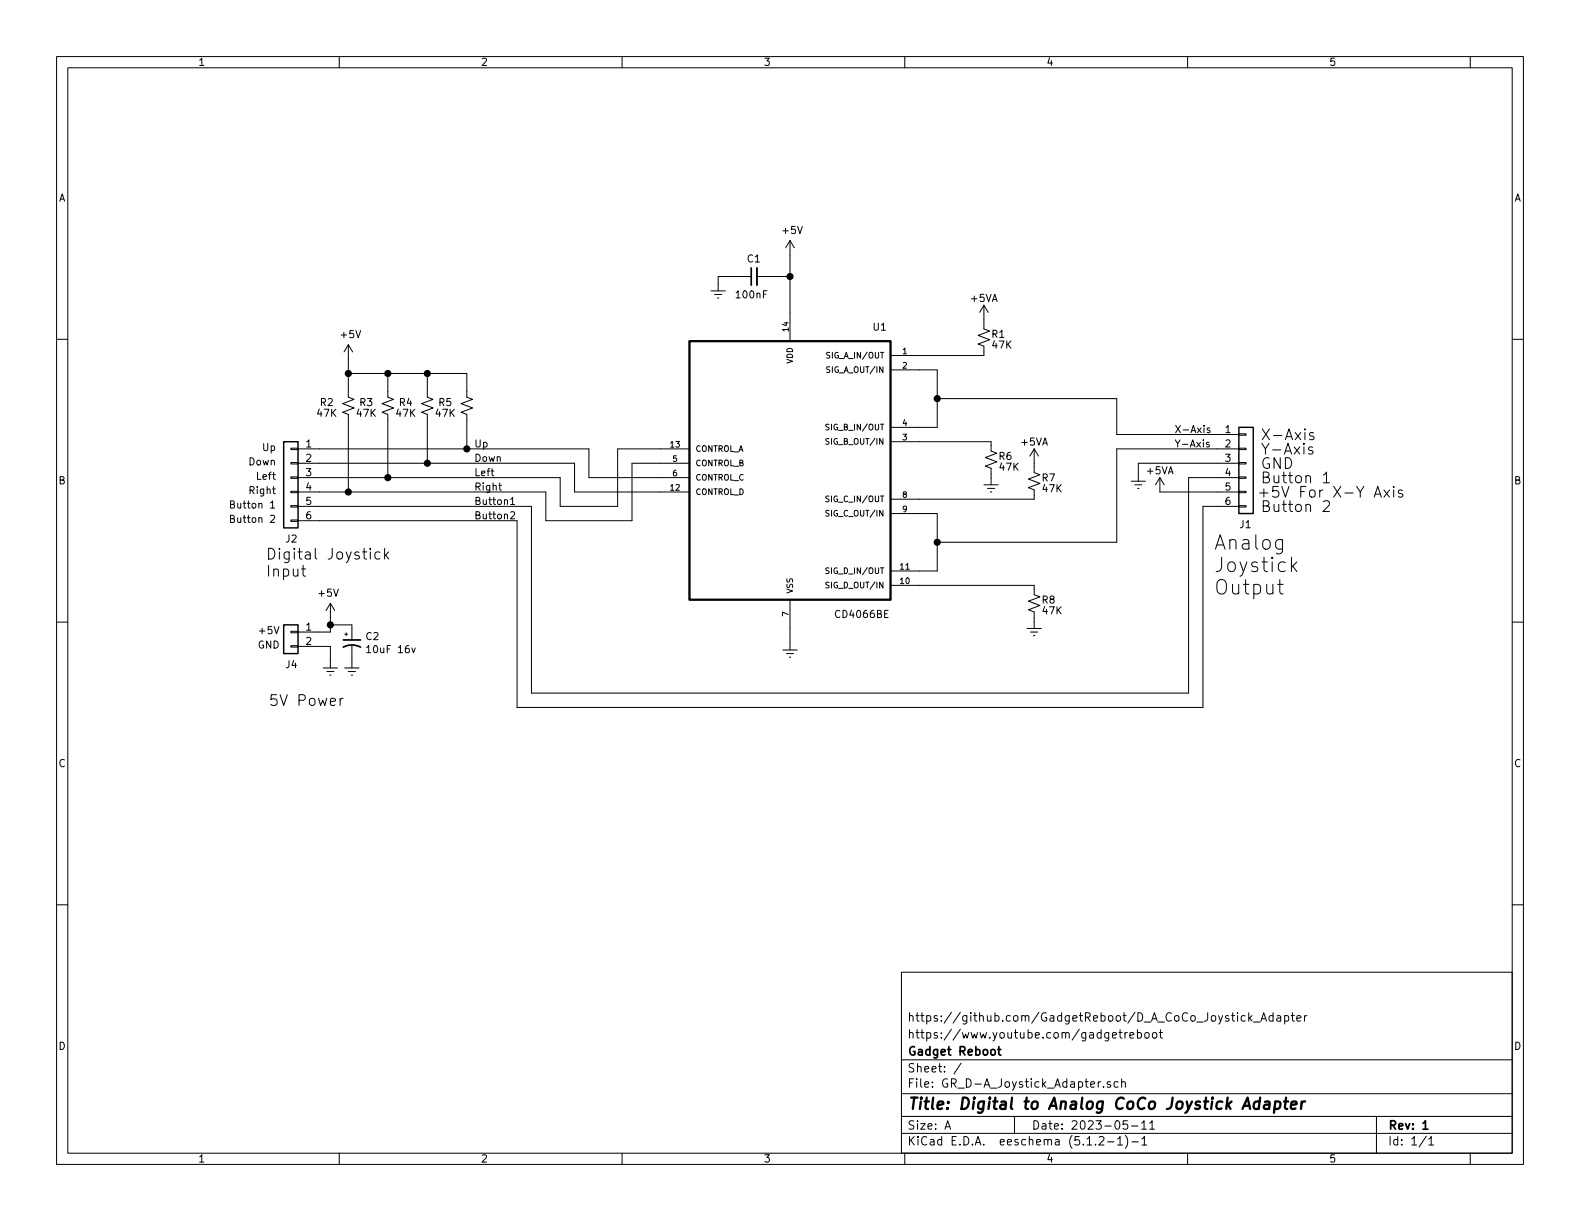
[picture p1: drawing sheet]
EESchema Schematic File Version 4
LIBS:GR_D-A_Joystick_Adapter-cache
EELAYER 29 0
EELAYER END
$Descr A 11000 8500
encoding utf-8
Sheet 1 1
Title "Digital to Analog CoCo Joystick Adapter"
Date "2023-05-11"
Rev "1"
Comp "Gadget Reboot"
Comment1 "https://www.youtube.com/gadgetreboot"
Comment2 "https://github.com/GadgetReboot/D_A_CoCo_Joystick_Adapter"
Comment3 ""
Comment4 ""
$EndDescr
$Comp
L Device:C_Small C1
U 1 1
P 5250 1925
F 0 "C1" V 5125 1875 50  0000 L CNN
F 1 "100nF" V 5375 1825 50  0000 L CNN
F 2 "Capacitor_THT:C_Disc_D3.8mm_W2.6mm_P2.50mm" H 5250 1925 50  0001 C CNN
F 3 "~" H 5250 1925 50  0001 C CNN
	1    5250 1925
	0    -1   1    0   
$EndComp
$Comp
L power:GNDREF #PWR02
U 1 1
P 5000 1975
F 0 "#PWR02" H 5000 1725 50  0001 C CNN
F 1 "GNDREF" H 5250 1700 50  0001 C CNN
F 2 "" H 5000 1975 50  0001 C CNN
F 3 "" H 5000 1975 50  0001 C CNN
	1    5000 1975
	1    0    0    -1  
$EndComp
Wire Wire Line
	5150 1925 5000 1925
Wire Wire Line
	5000 1925 5000 1975
$Comp
L Device:CP1_Small C2
U 1 1
P 2450 4475
F 0 "C2" H 2541 4521 50  0000 L CNN
F 1 "10uF 16v" H 2541 4430 50  0000 L CNN
F 2 "Capacitor_THT:CP_Radial_D5.0mm_P2.50mm" H 2450 4475 50  0001 C CNN
F 3 "~" H 2450 4475 50  0001 C CNN
	1    2450 4475
	1    0    0    -1  
$EndComp
$Comp
L power:GNDREF #PWR07
U 1 1
P 2450 4600
F 0 "#PWR07" H 2450 4350 50  0001 C CNN
F 1 "GNDREF" H 2700 4325 50  0001 C CNN
F 2 "" H 2450 4600 50  0001 C CNN
F 3 "" H 2450 4600 50  0001 C CNN
	1    2450 4600
	-1   0    0    -1  
$EndComp
Wire Wire Line
	2450 4575 2450 4600
Wire Wire Line
	2450 4375 2450 4350
Wire Wire Line
	2450 4350 2300 4350
$Comp
L Connector_Generic:Conn_01x02 J4
U 1 1
P 2025 4400
F 0 "J4" H 1975 4175 50  0000 L CNN
F 1 "Conn_01x02" H 2105 4301 50  0001 L CNN
F 2 "Connector_PinHeader_2.54mm:PinHeader_1x02_P2.54mm_Vertical" H 2025 4400 50  0001 C CNN
F 3 "~" H 2025 4400 50  0001 C CNN
	1    2025 4400
	-1   0    0    -1  
$EndComp
$Comp
L power:+5V #PWR012
U 1 1
P 2300 4300
F 0 "#PWR012" H 2300 4150 50  0001 C CNN
F 1 "+5V" H 2315 4473 50  0000 C CNN
F 2 "" H 2300 4300 50  0001 C CNN
F 3 "" H 2300 4300 50  0001 C CNN
	1    2300 4300
	-1   0    0    -1  
$EndComp
$Comp
L power:GNDREF #PWR013
U 1 1
P 2300 4600
F 0 "#PWR013" H 2300 4350 50  0001 C CNN
F 1 "GNDREF" H 2550 4325 50  0001 C CNN
F 2 "" H 2300 4600 50  0001 C CNN
F 3 "" H 2300 4600 50  0001 C CNN
	1    2300 4600
	1    0    0    -1  
$EndComp
Wire Wire Line
	2300 4300 2300 4350
Wire Wire Line
	2300 4400 2225 4400
Wire Wire Line
	2225 4500 2300 4500
Wire Wire Line
	2300 4500 2300 4600
Text Notes 2400 4925 2    75   ~ 0
5V Power
Text Notes 1950 4425 2    50   ~ 0
+5V
Text Notes 1950 4525 2    50   ~ 0
GND
$Comp
L power:+5V #PWR01
U 1 1
P 5500 1775
F 0 "#PWR01" H 5500 1625 50  0001 C CNN
F 1 "+5V" H 5515 1948 50  0000 C CNN
F 2 "" H 5500 1775 50  0001 C CNN
F 3 "" H 5500 1775 50  0001 C CNN
	1    5500 1775
	1    0    0    -1  
$EndComp
Wire Wire Line
	5500 1925 5350 1925
$Comp
L Device:R_Small_US R1
U 1 1
P 6850 2350
F 0 "R1" H 6950 2375 50  0000 C CNN
F 1 "47K" H 6975 2300 50  0000 C CNN
F 2 "Resistor_THT:R_Axial_DIN0309_L9.0mm_D3.2mm_P12.70mm_Horizontal" H 6850 2350 50  0001 C CNN
F 3 "~" H 6850 2350 50  0001 C CNN
	1    6850 2350
	1    0    0    -1  
$EndComp
Wire Wire Line
	5500 1775 5500 1925
Connection ~ 5500 1925
Wire Wire Line
	5500 1925 5500 2175
Wire Wire Line
	6400 2475 6850 2475
Wire Wire Line
	6850 2475 6850 2450
Wire Wire Line
	6850 2250 6850 2225
$Comp
L Device:R_Small_US R7
U 1 1
P 7200 3350
F 0 "R7" H 7300 3375 50  0000 C CNN
F 1 "47K" H 7325 3300 50  0000 C CNN
F 2 "Resistor_THT:R_Axial_DIN0309_L9.0mm_D3.2mm_P12.70mm_Horizontal" H 7200 3350 50  0001 C CNN
F 3 "~" H 7200 3350 50  0001 C CNN
	1    7200 3350
	1    0    0    -1  
$EndComp
$Comp
L Device:R_Small_US R8
U 1 1
P 7200 4200
F 0 "R8" H 7300 4225 50  0000 C CNN
F 1 "47K" H 7325 4150 50  0000 C CNN
F 2 "Resistor_THT:R_Axial_DIN0309_L9.0mm_D3.2mm_P12.70mm_Horizontal" H 7200 4200 50  0001 C CNN
F 3 "~" H 7200 4200 50  0001 C CNN
	1    7200 4200
	1    0    0    -1  
$EndComp
$Comp
L power:GNDREF #PWR010
U 1 1
P 7200 4325
F 0 "#PWR010" H 7200 4075 50  0001 C CNN
F 1 "GNDREF" H 7450 4050 50  0001 C CNN
F 2 "" H 7200 4325 50  0001 C CNN
F 3 "" H 7200 4325 50  0001 C CNN
	1    7200 4325
	1    0    0    -1  
$EndComp
Wire Wire Line
	7200 4075 7200 4100
Wire Wire Line
	7200 4325 7200 4300
Wire Wire Line
	7200 3475 7200 3450
Wire Wire Line
	7200 3250 7200 3225
$Comp
L Connector_Generic:Conn_01x06 J1
U 1 1
P 8675 3225
F 0 "J1" H 8625 2800 50  0000 L CNN
F 1 "Conn_01x06" H 8755 3126 50  0001 L CNN
F 2 "Connector_PinHeader_2.54mm:PinHeader_1x06_P2.54mm_Vertical" H 8675 3225 50  0001 C CNN
F 3 "~" H 8675 3225 50  0001 C CNN
	1    8675 3225
	1    0    0    -1  
$EndComp
Text Notes 8450 4150 0    100  ~ 0
Analog \nJoystick\nOutput
Text Notes 8775 3075 0    75   ~ 0
X-Axis
Text Notes 8775 3175 0    75   ~ 0
Y-Axis
Text Notes 8775 3275 0    75   ~ 0
GND
Text Notes 8775 3375 0    75   ~ 0
Button 1
Text Notes 8750 3475 0    75   ~ 0
+5V For X-Y Axis
Text Notes 8775 3575 0    75   ~ 0
Button 2\n
$Comp
L CD4066BE:CD4066BE U1
U 1 1
P 5500 3275
F 0 "U1" H 6125 4275 50  0000 C CNN
F 1 "CD4066BE" H 6000 2275 50  0000 C CNN
F 2 "Package_DIP:DIP-14_W7.62mm_Socket_LongPads" H 5500 3275 50  0001 L BNN
F 3 "" H 5500 3275 50  0001 L BNN
	1    5500 3275
	1    0    0    -1  
$EndComp
$Comp
L power:GNDREF #PWR011
U 1 1
P 5500 4475
F 0 "#PWR011" H 5500 4225 50  0001 C CNN
F 1 "GNDREF" H 5750 4200 50  0001 C CNN
F 2 "" H 5500 4475 50  0001 C CNN
F 3 "" H 5500 4475 50  0001 C CNN
	1    5500 4475
	1    0    0    -1  
$EndComp
Wire Wire Line
	5500 4375 5500 4475
Wire Wire Line
	6900 3325 6900 3300
Wire Wire Line
	6900 3075 6900 3100
Wire Wire Line
	6400 3075 6900 3075
$Comp
L power:GNDREF #PWR08
U 1 1
P 6900 3325
F 0 "#PWR08" H 6900 3075 50  0001 C CNN
F 1 "GNDREF" H 7150 3050 50  0001 C CNN
F 2 "" H 6900 3325 50  0001 C CNN
F 3 "" H 6900 3325 50  0001 C CNN
	1    6900 3325
	1    0    0    -1  
$EndComp
$Comp
L Device:R_Small_US R6
U 1 1
P 6900 3200
F 0 "R6" H 7000 3225 50  0000 C CNN
F 1 "47K" H 7025 3150 50  0000 C CNN
F 2 "Resistor_THT:R_Axial_DIN0309_L9.0mm_D3.2mm_P12.70mm_Horizontal" H 6900 3200 50  0001 C CNN
F 3 "~" H 6900 3200 50  0001 C CNN
	1    6900 3200
	1    0    0    -1  
$EndComp
Wire Wire Line
	6400 2975 6525 2975
Wire Wire Line
	6525 2975 6525 2775
Wire Wire Line
	6525 2575 6400 2575
Wire Wire Line
	6400 3475 7200 3475
Wire Wire Line
	6400 4075 7200 4075
Wire Wire Line
	6400 3975 6525 3975
Wire Wire Line
	6525 3975 6525 3775
Wire Wire Line
	6525 3575 6400 3575
Wire Wire Line
	8475 3025 7775 3025
Wire Wire Line
	7775 3025 7775 2775
Wire Wire Line
	7775 2775 6525 2775
Connection ~ 6525 2775
Wire Wire Line
	6525 2775 6525 2575
Wire Wire Line
	8475 3125 7775 3125
Wire Wire Line
	7775 3125 7775 3775
Wire Wire Line
	7775 3775 6525 3775
Connection ~ 6525 3775
Wire Wire Line
	6525 3775 6525 3575
$Comp
L power:GNDREF #PWR06
U 1 1
P 7925 3300
F 0 "#PWR06" H 7925 3050 50  0001 C CNN
F 1 "GNDREF" H 8175 3025 50  0001 C CNN
F 2 "" H 7925 3300 50  0001 C CNN
F 3 "" H 7925 3300 50  0001 C CNN
	1    7925 3300
	1    0    0    -1  
$EndComp
Wire Wire Line
	8475 3225 7925 3225
Wire Wire Line
	7925 3225 7925 3300
Text Label 8175 3025 0    50   ~ 0
X-Axis
Text Label 8175 3125 0    50   ~ 0
Y-Axis
$Comp
L power:+5VA #PWR09
U 1 1
P 8075 3425
F 0 "#PWR09" H 8075 3275 50  0001 C CNN
F 1 "+5VA" H 8075 3575 50  0000 C CNN
F 2 "" H 8075 3425 50  0001 C CNN
F 3 "" H 8075 3425 50  0001 C CNN
	1    8075 3425
	1    0    0    -1  
$EndComp
Wire Wire Line
	8475 3425 8075 3425
$Comp
L power:+5VA #PWR03
U 1 1
P 6850 2225
F 0 "#PWR03" H 6850 2075 50  0001 C CNN
F 1 "+5VA" H 6850 2375 50  0000 C CNN
F 2 "" H 6850 2225 50  0001 C CNN
F 3 "" H 6850 2225 50  0001 C CNN
	1    6850 2225
	1    0    0    -1  
$EndComp
$Comp
L power:+5VA #PWR05
U 1 1
P 7200 3225
F 0 "#PWR05" H 7200 3075 50  0001 C CNN
F 1 "+5VA" H 7200 3375 50  0000 C CNN
F 2 "" H 7200 3225 50  0001 C CNN
F 3 "" H 7200 3225 50  0001 C CNN
	1    7200 3225
	1    0    0    -1  
$EndComp
Text Notes 1850 4025 0    75   ~ 0
Digital Joystick\nInput
Wire Wire Line
	3900 3325 3900 3525
Wire Wire Line
	4300 3125 4600 3125
Wire Wire Line
	3800 3425 3800 3625
Wire Wire Line
	4400 3225 4600 3225
Wire Wire Line
	2225 3525 3700 3525
Wire Wire Line
	3700 3525 3700 4825
Wire Wire Line
	3700 4825 8275 4825
Wire Wire Line
	8275 4825 8275 3325
Wire Wire Line
	8275 3325 8475 3325
Wire Wire Line
	8475 3525 8375 3525
Wire Wire Line
	8375 3525 8375 4925
Wire Wire Line
	8375 4925 3600 4925
Wire Wire Line
	3600 4925 3600 3625
Wire Wire Line
	3600 3625 2225 3625
Connection ~ 2300 4350
Wire Wire Line
	2300 4350 2300 4400
Text Label 3300 3525 0    50   ~ 0
Button1
Text Label 3300 3625 0    50   ~ 0
Button2
Text Label 3300 3425 0    50   ~ 0
Right
Text Label 3300 3325 0    50   ~ 0
Left
Text Label 3300 3225 0    50   ~ 0
Down
Text Label 3300 3125 0    50   ~ 0
Up
Text Notes 1925 3650 2    50   ~ 0
Button 2
Text Notes 1925 3550 2    50   ~ 0
Button 1
Text Notes 1925 3450 2    50   ~ 0
Right\n
Text Notes 1925 3350 2    50   ~ 0
Left
Text Notes 1925 3250 2    50   ~ 0
Down
Text Notes 1925 3150 2    50   ~ 0
Up
$Comp
L Connector_Generic:Conn_01x06 J2
U 1 1
P 2025 3325
F 0 "J2" H 1975 2900 50  0000 L CNN
F 1 "Conn_01x06" H 2105 3226 50  0001 L CNN
F 2 "Connector_PinHeader_2.54mm:PinHeader_1x06_P2.54mm_Vertical" H 2025 3325 50  0001 C CNN
F 3 "~" H 2025 3325 50  0001 C CNN
	1    2025 3325
	-1   0    0    -1  
$EndComp
Connection ~ 3250 3125
Connection ~ 2975 3225
Connection ~ 2700 3325
Connection ~ 2425 3425
Wire Wire Line
	2700 3325 3900 3325
Wire Wire Line
	2225 3325 2700 3325
Wire Wire Line
	2975 3225 4000 3225
Wire Wire Line
	2225 3225 2975 3225
Wire Wire Line
	3250 3125 4100 3125
Wire Wire Line
	2225 3125 3250 3125
Wire Wire Line
	2425 3425 3800 3425
Wire Wire Line
	2225 3425 2425 3425
Wire Wire Line
	2425 2925 2425 3425
Wire Wire Line
	2700 2925 2700 3325
Wire Wire Line
	2975 2925 2975 3225
Wire Wire Line
	3250 2925 3250 3125
Wire Wire Line
	3250 2600 3250 2725
Connection ~ 2975 2600
Wire Wire Line
	3250 2600 2975 2600
Connection ~ 2700 2600
Wire Wire Line
	2975 2600 2700 2600
Wire Wire Line
	2975 2725 2975 2600
Wire Wire Line
	2425 2600 2425 2500
Connection ~ 2425 2600
Wire Wire Line
	2700 2600 2425 2600
Wire Wire Line
	2700 2725 2700 2600
Wire Wire Line
	2425 2725 2425 2600
$Comp
L power:+5V #PWR04
U 1 1
P 2425 2500
F 0 "#PWR04" H 2425 2350 50  0001 C CNN
F 1 "+5V" H 2440 2673 50  0000 C CNN
F 2 "" H 2425 2500 50  0001 C CNN
F 3 "" H 2425 2500 50  0001 C CNN
	1    2425 2500
	1    0    0    -1  
$EndComp
$Comp
L Device:R_Small_US R2
U 1 1
P 2425 2825
F 0 "R2" H 2275 2850 50  0000 C CNN
F 1 "47K" H 2275 2775 50  0000 C CNN
F 2 "Resistor_THT:R_Axial_DIN0309_L9.0mm_D3.2mm_P12.70mm_Horizontal" H 2425 2825 50  0001 C CNN
F 3 "~" H 2425 2825 50  0001 C CNN
	1    2425 2825
	1    0    0    -1  
$EndComp
$Comp
L Device:R_Small_US R3
U 1 1
P 2700 2825
F 0 "R3" H 2550 2850 50  0000 C CNN
F 1 "47K" H 2550 2775 50  0000 C CNN
F 2 "Resistor_THT:R_Axial_DIN0309_L9.0mm_D3.2mm_P12.70mm_Horizontal" H 2700 2825 50  0001 C CNN
F 3 "~" H 2700 2825 50  0001 C CNN
	1    2700 2825
	1    0    0    -1  
$EndComp
$Comp
L Device:R_Small_US R4
U 1 1
P 2975 2825
F 0 "R4" H 2825 2850 50  0000 C CNN
F 1 "47K" H 2825 2775 50  0000 C CNN
F 2 "Resistor_THT:R_Axial_DIN0309_L9.0mm_D3.2mm_P12.70mm_Horizontal" H 2975 2825 50  0001 C CNN
F 3 "~" H 2975 2825 50  0001 C CNN
	1    2975 2825
	1    0    0    -1  
$EndComp
$Comp
L Device:R_Small_US R5
U 1 1
P 3250 2825
F 0 "R5" H 3100 2850 50  0000 C CNN
F 1 "47K" H 3100 2775 50  0000 C CNN
F 2 "Resistor_THT:R_Axial_DIN0309_L9.0mm_D3.2mm_P12.70mm_Horizontal" H 3250 2825 50  0001 C CNN
F 3 "~" H 3250 2825 50  0001 C CNN
	1    3250 2825
	1    0    0    -1  
$EndComp
Wire Wire Line
	4400 3625 4400 3225
Wire Wire Line
	4300 3525 4300 3125
Wire Wire Line
	3800 3625 4400 3625
Wire Wire Line
	3900 3525 4300 3525
Wire Wire Line
	4000 3225 4000 3425
Wire Wire Line
	4100 3325 4100 3125
Wire Wire Line
	4000 3425 4600 3425
Wire Wire Line
	4600 3325 4100 3325
$EndSCHEMATC
